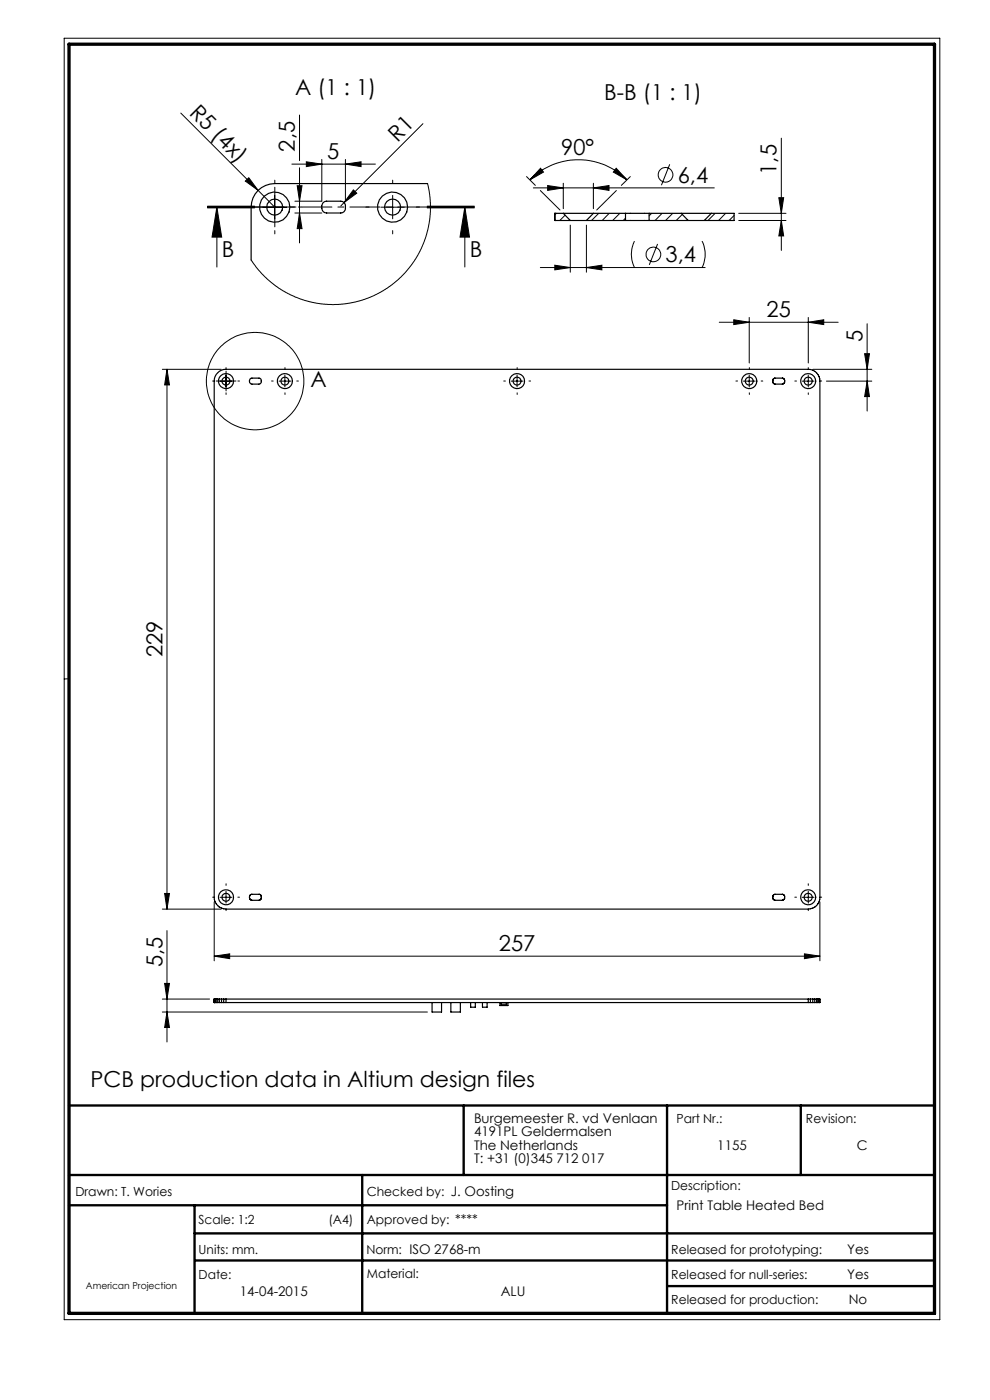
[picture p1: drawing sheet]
<svg xmlns="http://www.w3.org/2000/svg" width="210mm" height="297mm" viewBox="0 0 210 297" stroke-linecap="round" stroke-linejoin="round" font-family="sans-serif">
<g fill="none" stroke="#000" stroke-width=".21">
<path d="M13.6 8.1h185.8v271.9h-185.8zM38.3 24l16.5 16.4M52 38.4l.8-.7 2 2.7zM61.9 34.8h17.7M63 39.4h1.1l-.6 3.3zM63.5 24.4v9.7M63.5 35.6v15.9M65 34.3l3.3 .5-3.3 .5zM68.3 33.8v8.9h-5.8M73.3 34.8l3.3-.5v1zM73.3 33.8v8.9M89.7 26.2l-16.7 16.8"/>
<path d="M90.7 38.9l.6 3.5-.1 3.5-.6 3.6-1.2 3.2-1.9 3.2-2.5 2.9-2.9 2.4-2.9 1.6-3.8 1.3-3.5 .5-3.7-.1-3.5-.8-3.7-1.4-2.9-1.9-2.6-2.4-2.2-2.8M111.7 37.5l1.9 1.8M112.4 38.2a14.6 14.6 0 0 1 20.6 0M113.1 39.9h38.4M114.7 35.7l.6 .8-2.9 1.7zM116.2 39.4l3.3 .5-3.3 .5zM119.5 38.9v5.4M125.9 39.9l3.3-.5v1zM125.9 38.9v5.4M130.7 35.7l2.3 2.5-2.9-1.7zM133.7 37.5l-1.9 1.8M142.1 34.9l-1.8 4.4"/>
<path d="M165.7 29.3v23.8M44 44.1h10zM44 43.9h10M44 43.7h10M46 44l1 6.3h-2zM46 44v12.7M54.8 40.4l3.5 3.6M55.8 44h5M58.3 41.4v5M62.5 45.2h5.8M63.5 45.2l.6 3.3h-1.1zM73 43l-.7 .7"/>
<path d="M75 40.3l.7 .7-2.7 2zM80.8 44h5M83.3 41.4v5M90.6 43.9h10M90.6 43.7h10M90.6 44.1h10M98.6 44l1 6.3h-2zM98.6 44v12.7M114.6 40.4l4.2 4.2M114.6 56.8h35M117.7 56.3l3.3 .5-3.3 .5zM118 45.3l-.3 .3"/>
<path d="M119.9 45.6l-1.2 1.2M121 47.8v9.9M124.4 56.8l3.3-.5v1zM124.4 47.8v9.9M127 45.3l-1.5 1.5M129.2 45.3l-1.5 1.5M130.7 40.4l-4.1 4.2M131.5 45.3l-1.5 1.5M132.7 46.3l-.5 .5M134.6 51.1a6.2 6.2 0 0 0 0 5.7M138.2 45.3l-.5 .5M139.5 51.7l-1.8 4.5"/>
<path d="M140.4 45.3l-1.4 1.5M142.7 45.3l-1.5 1.5M144.7 45.5l-1.3 1.3M145.8 46.6l-.1 .2M148.9 51.1a6.2 6.2 0 0 1 0 5.7M151.7 45.3l-1.5 1.5M153.9 45.3l-1.5 1.5M155.7 45.7l-1 1.1M156.7 45.3h10M156.7 46.8h10M165.2 41.9h1l-.5 3.4zM165.7 46.8l.5 3.3h-1z"/>
<path d="M34.4 78.3h12.5M35.4 78.3v114.6M35.4 78.3l.5 3.4h-1zM47.9 79.6v2.5M60.4 79.6v2.5M109.7 79.6v2.5M152.6 68.4h25.2M155.6 67.8l3.3 .6-3.3 .5zM158.9 67.3v9.7M158.9 79.6v2.5M171.4 68.4l3.3-.6v1.1zM171.4 67.3v9.7"/>
<path d="M171.4 79.6v2.5M172.4 78.3h12.5M183.4 75h1l-.5 3.3zM183.9 68.7v18.5M46.7 80.9h2.5M59.2 80.9h2.5M108.4 80.9h2.5M157.7 80.9h2.5M170.2 80.9h2.5M175.3 80.9h9.6M183.9 80.9l.5 3.2h-1zM14.6 144h-1"/>
<path d="M34.4 192.9h12.5M34.9 189.5h1l-.5 3.4zM35.4 197.4v23.6M45.4 191.3v12.5M46.7 190.4h2.5M47.9 189.1v2.5M170.2 190.4h2.5M171.4 189.1v2.5M173.9 191.3v12.5M34.4 214.7h56.3M34.4 211.9h10M34.9 208.6h1l-.5 3.3z"/>
<path d="M35.4 214.7l.5 3.3h-1zM45.4 202.8l3.3-.5v1.1zM45.4 202.8h128.5M170.6 202.3l3.3 .5-3.3 .6z"/>
<circle cx="141.2" cy="37.1" r="1.56"/>
<circle cx="138.6" cy="54" r="1.56"/>
<circle cx="54.1" cy="80.8" r="10.3"/>
</g>
<path d="M14.6 234.5h183.6M98.4 234.5v14.8M141.5 234.5v44.1M169.9 234.5v14.8M14.6 249.3h183.6M14.6 255.7h126.9M41.3 255.7v22.9M76.8 249.3v29.3M41.3 261.7h156.9M41.4 267.4h156.8M141.5 272.8h56.7" fill="none" stroke="#000" stroke-width=".5"/>
<path d="M14.6 9.4h183.6v269.2h-183.6z" fill="none" stroke="#000" stroke-width=".7"/>
<g fill="none" stroke="#000" stroke-width=".21" stroke-dasharray="15.2 1.3 1.3 1.3">
<path d="M58.3 38.9v-.7M83.3 38.9v-.7M53.3 43.9h-.7M55.8 43.9h-1.7M58.3 41.4v-1.7M58.3 46.4v1.7M58.3 48.9v.7M60.8 43.9h1.7M63.3 43.9h.7M78.3 43.9h-.7M83.3 48.9v.7M88.3 43.9h.7"/>
<path d="M48 79.6v-.9M48 78.3v-.3M60.5 78.3v-.3M109.7 78.3v-.3M159 78.3v-.3M171.5 78.3v-.3M45.5 80.8h-.4M46.7 80.8h-.8M48 82.1v.8M48 83.3v.4M49.2 80.8h.9M50.5 80.8h.3"/>
<path d="M58 80.8h-.4M60.5 83.3v.4M63 80.8h.3M107.2 80.8h-.3M109.7 83.3v.4M112.2 80.8h.4M156.5 80.8h-.4M159 83.3v.4M161.5 80.8h.3M169 80.8h-.4M171.5 83.3v.4M174 80.8h.3"/>
<path d="M45.5 190.3h-.4M48 187.8v-.3M48 192.8v.4M50.5 190.3h.3M169 190.3h-.4M171.5 187.8v-.3M171.5 192.8v.4M174 190.3h.3"/>
</g>
<path d="M100.6 43.9h-56.6" fill="none" stroke="#000" stroke-width=".21" stroke-dasharray="6.3 1.3 1.3 1.3" stroke-dashoffset=".3"/>
<g fill="#000">
<path d="M52 38.4l.8-.7 2 2.7zM75 40.3l.7 .7-2.7 2z"/>
<path d="M130.7 35.7l2.3 2.5-2.9-1.7zM114.7 35.7l.6 .8-2.9 1.7z"/>
<path d="M98.6 44l1 6.3h-2zM46 44l1 6.3h-2z"/>
<path d="M124.4 56.8l3.3-.5v1zM117.7 56.3l3.3 .5-3.3 .5zM125.9 39.9l3.3-.5v1zM116.2 39.4l3.3 .5-3.3 .5z"/>
<path d="M35.4 78.3l.5 3.4h-1zM34.9 189.5h1l-.5 3.4zM183.4 75h1l-.5 3.3zM183.9 80.9l.5 3.2h-1zM63 39.4h1.1l-.6 3.3zM63.5 45.2l.6 3.3h-1.1zM165.2 41.9h1l-.5 3.4zM165.7 46.8l.5 3.3h-1z"/>
<path d="M155.6 67.8l3.3 .6-3.3 .5zM171.4 68.4l3.3-.6v1.1zM65 34.3l3.3 .5-3.3 .5zM73.3 34.8l3.3-.5v1z"/>
<path d="M35.4 214.7l.5 3.3h-1zM34.9 208.6h1l-.5 3.3z"/>
<path d="M45.4 202.8l3.3-.5v1.1zM170.6 202.3l3.3 .5-3.3 .6z"/>
</g>
<g fill="none" stroke="#000" stroke-width=".25">
<path d="M90.7 38.9h-32.4a5 5 0 0 0-5 5.1v11.2M68.6 43l.7-.3h3a1.28 1.28 0 0 1 1 1.2 1.28 1.28 0 0 1-1 1.3h-3a1.29 1.29 0 0 1-1.1-.9 1.29 1.29 0 0 1 .4-1.3zM117.7 46.8h.1M117.7 45.3h.1M117.7 45.3v1.5M117.7 46.8h3.3M117.7 45.3h1.8M119.5 45.3h6.4M119.5 45.3l1.5 1.5M121 46.8h3.4M124.4 46.8h8.3M125.9 45.3h6.8"/>
<path d="M125.9 45.3l-1.5 1.5M132.7 46.8h5M132.7 45.3h5M132.7 45.3v1.5M137.7 46.8h8.3M137.7 45.3h6.8M137.7 45.3v1.5M144.5 45.3h6.4M144.5 45.3l1.5 1.5M146 46.8h3.4M150.9 45.3h4.8v1.5h-6.3M150.9 45.3l-1.5 1.5"/>
<path d="M46.2 79.1a2.32 2.32 0 0 1 1.7-.8h123.5a2.47 2.47 0 0 1 2.5 2.6v109.5a2.47 2.47 0 0 1-2.5 2.5h-123.5a2.53 2.53 0 0 1-2.5-2.5v-109.5a2.32 2.32 0 0 1 .8-1.8zM53.1 80.4l.2-.2h1.6a.65 .65 0 0 1 .5 .7 .65 .65 0 0 1-.5 .6h-1.6a.67 .67 0 0 1-.2-1.1zM164.1 80.4l.2-.2h1.7l.4 .3v.6l-.5 .4h-1.6l-.4-.4zM53 189.9l.3-.2h1.7l.4 .4v.6l-.3 .2-1.7 .1a.67 .67 0 0 1-.4-1.1zM164.1 189.8h2l.3 .3v.6l-.5 .3h-1.6l-.4-.4v-.5zM45.4 211.9h.1M45.4 212.7h.1M45.4 211.9v.8M45.4 211.9h128.5v.8h-128.5M45.6 211.9v.8M45.9 211.9v.8M46.2 211.9v.8"/>
<path d="M46.5 211.9v.8M47 211.9v.8M47.4 211.9v.8M47.9 211.9v.8M91.7 212.7v2h2v-2M95.6 212.7v2h2v-2M99.8 212.7v1h1v-1M102.3 212.7v1h1v-1M106 212.7v.6h1.7v-.6M106.3 212.7v.3h1.1v-.3M171.4 211.9v.8M171.9 211.9v.8"/>
<path d="M172.4 211.9v.8M172.8 211.9v.8M173.2 211.9v.8M173.5 211.9v.8M173.7 211.9v.8M173.9 211.9v.8"/>
<circle cx="58.3" cy="43.9" r="1.7"/>
<circle cx="58.3" cy="43.9" r="3.2"/>
<circle cx="83.3" cy="43.9" r="3.2"/>
<circle cx="83.3" cy="43.9" r="1.7"/>
<circle cx="47.9" cy="80.8" r="1.6"/>
<circle cx="47.9" cy="80.9" r=".84"/>
<circle cx="60.4" cy="80.8" r="1.6"/>
<circle cx="60.4" cy="80.9" r=".84"/>
<circle cx="109.7" cy="80.8" r="1.6"/>
<circle cx="109.7" cy="80.9" r=".84"/>
<circle cx="158.9" cy="80.9" r=".84"/>
<circle cx="158.9" cy="80.8" r="1.61"/>
<circle cx="171.4" cy="80.8" r="1.6"/>
<circle cx="171.4" cy="80.9" r=".86"/>
<circle cx="47.9" cy="190.3" r="1.6"/>
<circle cx="47.9" cy="190.4" r=".84"/>
<circle cx="171.4" cy="190.3" r="1.6"/>
<circle cx="171.4" cy="190.4" r=".86"/>
</g>
<g font-size="4.7">
<text x="62.6" y="20.2">A (1 : 1)</text>
<text x="128.2" y="21.3">B-B (1 : 1)</text>
<text x="40" y="24.2" transform="rotate(45 40 24.2)">R5 (4x)</text>
<text x="62.5" y="32.2" transform="rotate(-90 62.5 32.2)">2,5</text>
<text x="69.4" y="33.8">5</text>
<text x="84.3" y="30.3" transform="rotate(-45 84.3 30.3)">R1</text>
<text x="119" y="32.9">90°</text>
<text x="143.8" y="38.8">6,4</text>
<text x="164.7" y="37.1" transform="rotate(-90 164.7 37.1)">1,5</text>
<text x="47.1" y="54.5">B</text>
<text x="99.7" y="54.5">B</text>
<text x="141.2" y="55.7">3,4</text>
<text x="162.6" y="67.3">25</text>
<text x="182.9" y="72.5" transform="rotate(-90 182.9 72.5)">5</text>
<text x="65.9" y="82.2">A</text>
<text x="34.4" y="139.5" transform="rotate(-90 34.4 139.5)">229</text>
<text x="105.8" y="201.8">257</text>
<text x="34.4" y="205.2" transform="rotate(-90 34.4 205.2)">5,5</text>
<text x="19.2" y="230.6">PCB production data in Altium design files</text>
</g>
<g font-size="2.8">
<text x="100.5" y="238.2">Burgemeester R. vd Venlaan</text>
<text x="100.5" y="241.1">4191PL Geldermalsen</text>
<text x="100.5" y="243.9">The Netherlands</text>
<text x="152.2" y="243.9">1155</text>
<text x="181.8" y="243.9">C</text>
<text x="100.5" y="246.7">T: +31 (0)345 712 017</text>
<text x="143.5" y="256.7">Print Table Heated Bed</text>
<text x="179.7" y="266">Yes</text>
<text x="50.9" y="275">14-04-2015</text>
<text x="106.2" y="275">ALU</text>
<text x="179.7" y="271.4">Yes</text>
<text x="180" y="276.6">No</text>
</g>
<g font-size="2.7">
<text x="143.5" y="238.2">Part Nr.:</text>
<text x="171" y="238.2">Revision:</text>
<text x="16" y="253.7">Drawn: T. Wories</text>
<text x="77.8" y="253.7">Checked by: J. Oosting</text>
<text x="142.4" y="252.5">Description:</text>
<text x="42.1" y="259.7">Scale: 1:2</text>
<text x="69.7" y="259.7">(A4)</text>
<text x="77.8" y="259.7">Approved by: ****</text>
<text x="42.1" y="266">Units: mm.</text>
<text x="77.7" y="266">Norm: ISO 2768-m</text>
<text x="142.4" y="266">Released for prototyping:</text>
<text x="42.1" y="271.3">Date:</text>
<text x="77.8" y="271">Material:</text>
<text x="142.4" y="271.3">Released for null-series:</text>
<text x="142.4" y="276.6">Released for production:</text>
</g>
<text font-size="2" x="18.2" y="273.4">American Projection</text>
</svg>
